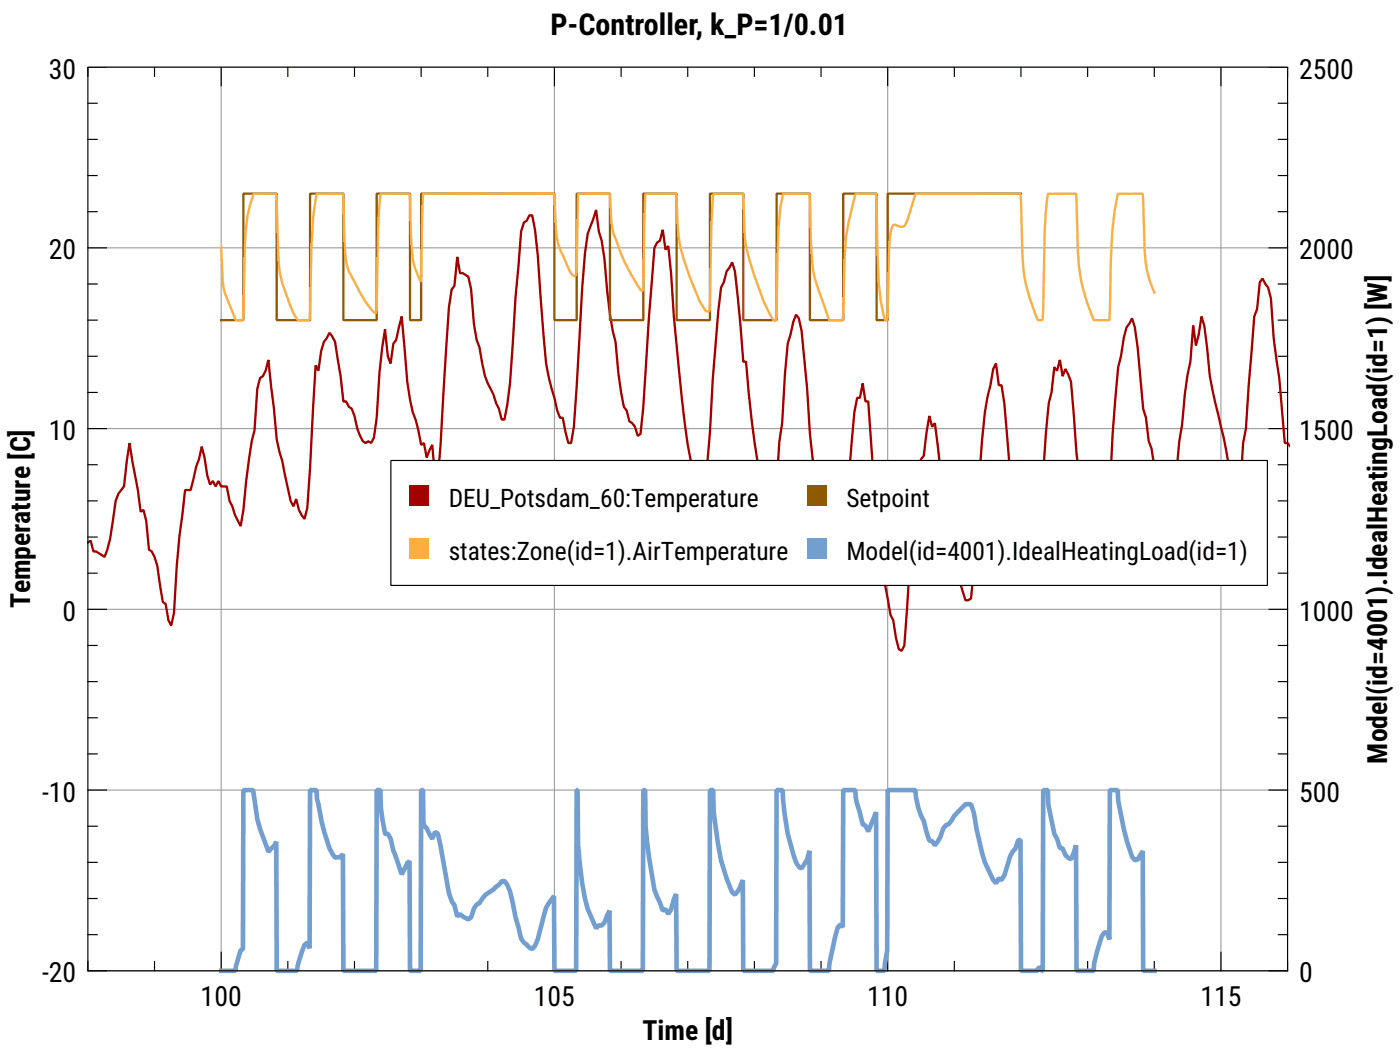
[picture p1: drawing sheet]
<svg xmlns="http://www.w3.org/2000/svg" width="160mm" height="120mm" viewBox="0 0 160 120" stroke-linecap="round" stroke-linejoin="round" font-family="sans-serif">
<path d="M10.1 7.7h137.2M25.3 7.7v103.3M63.4 7.7v103.3M101.6 7.7v103.3M139.7 7.7v103.3M10.1 28.3h137.2M10.1 49h137.2M10.1 69.7h137.2M10.1 90.3h137.2M10.1 111h137.2" fill="none" stroke="#a0a0a4" stroke-width=".13"/>
<g fill="none" stroke="#000" stroke-width=".13">
<path d="M10.1 15.9h1M10.1 11.8h1M12.2 7.7h-2.1v1M17.7 7.7v1M25.3 7.7v2.1M32.9 7.7v1M40.6 7.7v1M48.2 7.7v1M55.8 7.7v1M63.4 7.7v2.1M71.1 7.7v1M78.7 7.7v1"/>
<path d="M86.3 7.7v1M93.9 7.7v1M101.6 7.7v2.1M109.2 7.7v1M116.8 7.7v1M124.4 7.7v1M132.1 7.7v1M139.7 7.7v2.1M145.2 7.7h2.1v1M146.2 15.9h1.1M146.2 11.8h1.1M10.1 36.6h1"/>
<path d="M10.1 32.5h1M10.1 24.2h1M10.1 20.1h1M10.1 28.3h2.1M145.2 28.3h2.1M146.2 36.6h1.1M146.2 32.5h1.1M146.2 24.2h1.1M146.2 20.1h1.1M10.1 57.3h1M10.1 53.1h1M10.1 44.9h1"/>
<path d="M10.1 40.7h1M10.1 49h2.1M145.2 49h2.1M146.2 57.3h1.1M146.2 53.1h1.1M146.2 44.9h1.1M146.2 40.7h1.1M10.1 77.9h1M10.1 73.8h1M10.1 65.5h1M10.1 61.4h1M10.1 69.7h2.1"/>
<path d="M145.2 69.7h2.1M146.2 77.9h1.1M146.2 73.8h1.1M146.2 65.5h1.1M146.2 61.4h1.1M10.1 98.6h1M10.1 94.5h1M10.1 86.2h1M10.1 82.1h1M10.1 90.3h2.1M145.2 90.3h2.1M146.2 98.6h1.1"/>
<path d="M146.2 94.5h1.1M146.2 86.2h1.1M146.2 82.1h1.1M10.1 109.9v1.1h2.1M10.1 106.9h1M10.1 102.7h1M17.7 109.9v1.1M25.3 108.9v2.1M32.9 109.9v1.1M40.6 109.9v1.1M48.2 109.9v1.1M55.8 109.9v1.1"/>
<path d="M63.4 108.9v2.1M71.1 109.9v1.1M78.7 109.9v1.1M86.3 109.9v1.1M93.9 109.9v1.1M101.6 108.9v2.1M109.2 109.9v1.1M116.8 109.9v1.1M124.4 109.9v1.1M132.1 109.9v1.1M139.7 108.9v2.1M146.2 106.9h1.1"/>
<path d="M146.2 102.7h1.1M147.3 109.9v1.1h-2.1"/>
</g>
<path d="M147.6 51.1l-.3-.4h-.3l-.7-7.5-.6-4.5-.3-4.6-.3-1.2-.7-1-.3 .4-.3 3.1-.3 .8-1 12.8-.3 1.7-.3 4.9-.3 3.1-.7-2.3a58.2 58.2 0 0 0-1.9-10.3l-.6-3.1-.6-5.8-.3-1-.4 2.1-.3 1.2-.3-2.3-.3 4.2-.3 1.4-.4 2.3-.9 8.9-.3 2.2-.3 .7-.4-1.9h-.3l-.3 1h-.3l-.3-.6-.7-4.1-.3-.8-.3-2.7-.3-1.1-.7-7-.3-2.3-.3-1-.6 1-1 4.6-.6 7.6-.7 11.6-.3 2.3-.3 .8-.6-1.2-.7-2.5h-.3l-1.2-8.7-.7-8.3-.6-1.4-.3 .8-.4-1.8-.3 1.2-.3-.4-.3 2.9-.3 1.2-.3 3.3-.7 10.8-.3 3.7-.3 .6-.6-1.4-.7-1.9-.3-1.2h-.3l-.3-3.1-.4-1.1-.3-2-.6-7.7-.3-2.1h-.3l-.4-2.4-.3 .6-.9 4.9-.3 3.1-.7 8.7-.3 6.4-.3 3.1-.3 .2h-.4l-1.2-4.5-.7-3.7-.3-.9-.3-1.8-.3-3.9-.6-5.4-.4 .4-.3-1.2-.6 4.5-.3 .4-.4 1.3a195.5 195.5 0 0 0-1.2 15.7l-.3 4.3-.4 .6-.3-.2-.3-1.2-.3-2.1-.3-.6a121.8 121.8 0 0 1-1.9-15.3l-.7-9.1h-.3l-.3-2.1-.3 1.7h-.3l-.4 1.6-1.5 18.2-.4 1.3-.3-1.3-1.6-8.9-.3-1-.3-1.8-.3-1.1-.3-2.9-.4-5.1-.6-6.7-.3-1.4-.3-.4-.4 .8-.6 2.5-.3 3.5-.3 5.6-.3 2.1-.4 4.9-.6 1.5h-.3l-.3-.7-.3-.2-.7-3.5a130.4 130.4 0 0 1-1.3-11.1h-.3l-.3-4.2-.6-6.2-.3-1-.7 1-.3 1.3-.3 .6-.3 2.7-.7 7.8-.3 6-.3 3.7-.3 2.3-.3 .2-.4 .4-.3-1.6-.3-.8a37 37 0 0 1-1.3-7.7l-.9-9.7-.3-5-.3-3.1-.4 .4-.3-2.2-.3 1.2-.3 .2-.3 .6-.7 8.1-.6 10.1-.3 3.1-.3 .2-.4-1-.3-.4-.3-.2-.3-1.3-.3-.4-.3-1.6-.4-2.3-.3-3.5-.3-1.3-.3-1.8-.7-6.4-.3-2.1-.3-1-.3-2.5-1 2.7-.3 2.3-.3 3.9-.9 15.9-.4 1.9h-.3l-.6-2.9h-.3l-.4-.9-.3-1.4a25.2 25.2 0 0 1-1.2-7.4l-.7-8.9-.3-2.9-.3-1.7h-.3l-.3 .6-.4 .2-.3 1.1a409.9 409.9 0 0 0-1.3 17.3l-.3 2.5-.3 1.7h-.3l-.3-1.3-.3-.6-.4-1-.9-2.1-.7-3.3-.3-.8-.3-1.9-.3-3.9-.3-1.5-.7-.4h-.3l-.3-1.8-.3 3.3-.3 .4-.3 2.1-1 15.7-.3 3.9-.3-.2-.4-3.7-.6 1.4-.3-1.6-.3 .2-.7-2.9-.3-.9-.6-3.5-.6-7.4-.7 2.7-.3 .4-.3 2.3-.3-.9-.4-3.1-.6 5-.3 5.2-.3 2.2-.3 .7-.4-.2-.3 .2-.3-.2-.6-1.5-.3-1.4-.4-.9-.3-.2-.3-.6h-.3l-.3-2.9-.7-3.9-.6-1-.6 1-.4 1-.3 2.3-.3-.6-.9 16.3-.4 1.2-.6-1-.3-1.2-.3 .8-.4-.6-.9-4.6-.3-1-.3-1.5-1-9-.3 1.2-.3 .6-.3 .2-.4 1.3-.3 4.7-.3 1.3-.3 2-.7 5.8-.3 1.9-.6-1.3-.3-1-.3-.6-.4-1.7h-.6l-.3-.6-.3 .6-.3-.6-.4 .4-.3-1-.3-2.1-.3-1.2-1.3 4.9h-.6l-.7 5.2-.3 3.5-.3 5.4-.3 1.4-.3-.6-.4-1.8-.3-.3-.6-4.1-.3-1-.3-.6-.4-.2-.3-3.4-.3-1.2-.3 .2-.3-2.5-1-5.3-.6 4.9-.7 .8-.3 .9-.6 4.3-.3 1.3-.3 .8-1-.6h-.3l-.3-1.3-.4 .3" fill="none" stroke="#a40000" stroke-width=".26"/>
<path d="M116.8 22.1h-15.2v14.5h-1.3v-14.5h-3.8v14.5h-3.8v-14.5h-3.9v14.5h-3.8v-14.5h-3.8v14.5h-3.8v-14.5h-3.8v14.5h-3.8v-14.5h-3.8v14.5h-2.6v-14.5h-15.2v14.5h-1.3v-14.5h-3.8v14.5h-3.8v-14.5h-3.8v14.5h-3.8v-14.5h-3.9v14.5h-2.5" fill="none" stroke="#8f5902" stroke-width=".26"/>
<path d="M25.3 28.3l.2 3.7 .2 1.5 1.2 3 .1 .1h.8l.2-8.4a17.2 17.2 0 0 1 1-6h2.6l.2 6.8a15.7 15.7 0 0 0 2.2 7.6h1.4a138.6 138.6 0 0 1 .5-12.3l.3-2.1h3l.2 5a10.5 10.5 0 0 0 .5 3.8l.7 1.3a13.6 13.6 0 0 0 2.2 3.5h.2l.3-9.6 .2-4h3.4v.6a35.5 35.5 0 0 0 .4 7.3l.8 2.2 .2-7.3 .1-2.8 15-.1a29 29 0 0 0 .5 5.8l1.2 3 .3 .5 .3 .2 .2-.1 .1-.8 .1-8.5 3.6-.1a18.9 18.9 0 0 0 .5 4.7 24 24 0 0 0 3.1 6.4l.2 .1 .1-.9 .1-6.9 .2-3.3 3.5-.1a43.2 43.2 0 0 0 .4 6.1 35.1 35.1 0 0 0 2.3 6.3l.6 1 .2 .1h.3l.2-9.7 .2-3.7 3.4-.1 .3 5.8a38.5 38.5 0 0 0 2.7 7.9l.5 .8h.3a171.9 171.9 0 0 1 .5-12.9l.3-1.5h3l.1 .7a49.8 49.8 0 0 0 .4 8.3l.5 1.9 1.2 3.5h1.6l.2-7.3a26.8 26.8 0 0 1 1.3-7.1h2.3a132.1 132.1 0 0 0 .6 12.2l.4 2.2h.3l.3-9.5 .3-1.2 .2-.2a1.14 1.14 0 0 0 1.2 .1l.3-.7 1-2.9h11.9l.3 6.9a18.3 18.3 0 0 0 1.8 7.5l.5-.1 .2-9.7 .1-2.2 .2-1.7 .1-.7h3.2l.2 6.7a20.2 20.2 0 0 0 1.8 7.7h1.8a128.7 128.7 0 0 1 .6-12.4l.4-2h2.8l.2 6.3a13 13 0 0 0 1.2 5" fill="none" stroke="#fcaf3e" stroke-width=".26"/>
<path d="M25.3 111h1.6l.1-.5 .5-1.7v-.1l.3-.2v-18.2h1.2a20.9 20.9 0 0 0 1.7 7.1l.6-.6 .3-.6 .1 14.8h2.3a9.7 9.7 0 0 1 .8-3l.4-.2 .2 .6 .1-18.1h.7l.1 1a32.8 32.8 0 0 0 1.4 5.7l.6 1.1 .7-.1 .2-.4 .1 13.4h3.7l.1-20.7h.4a17.6 17.6 0 0 0 .6 5h.3l.3 .6 .3 1.4 1 2.7 .6-1.3 .3-.2v12.5h1.2l.1-20.7h.2l.1 4 .1 .2 .2 .2 .6 1.2 .4-.8 .3 .2 1.3 6.8 .3 1 .3 .4 .3 1.3 .3-.3 1 .6 .3-.2 .3-1 .3-.5 .3-.1 .7-1 .9-.6 1-.9 .3-.1 .3 .5 .3 .7 .7 3 .6 2.4 .3 .5 .7 .6 .3 .1 .3-.3 .3-.8 .8-3.1a3.7 3.7 0 0 1 1.1-1.8v8.5h2.5l.1-20.7h.1v6.3a35.2 35.2 0 0 0 1.1 7.3l1 2.2 .3-.3h.3l.3-.3 .6-1.4 .1 6.9h3.7l.1-20.7h.2a49.6 49.6 0 0 0 1.1 11.4l.9 2.4 .3-.2 .4 .6 .3-.5 .6-1.8v8.8h3.8v-20.7h.4a32.2 32.2 0 0 0 1.5 10.1l.7 1.6 .3 .3 .5-.7 .4-1v10.4h3.5v-.4l.3-.4v-19.9h.7a24 24 0 0 0 1.7 8.5l.2 .4 .3 .1 .6-1 .3-1 .1 13.7h2.1a23.6 23.6 0 0 1 1-4.9l.4-.4 .2 .3 .1-15.7h1.3l.2 1.4 .7 2.6 .3 .1 .3 .7 .9-2.2 .1 18.1h.9l.3-2.3 .1-18.4h3.1a10.6 10.6 0 0 0 1 3.6l.6 2.2 .3 .1 .4 .4 .6-.9 .3-1 .3-.3 .4-.2a7.4 7.4 0 0 1 1.8-2.2h.7l.3 .9a21.3 21.3 0 0 0 2.2 7.7l.3 .4 .4-.6 .3 .2a3.5 3.5 0 0 0 .7-1.9l.2-.7 .3-.6 .4-.4 .3-.9 .2-.1 .1 15h1.9l.1-.3h.1h.1l.2 .3h.1v-20.7h.6a17 17 0 0 0 .7 5l.3 .6 .3 1.1h.4l.3 .8 .6 .5 .6-1.6 .1 14.3h1.9a10.1 10.1 0 0 1 1.2-4.4h.3l.3 .8 .1-17.1h.9v1.2l.7 3.3 .3 1.4 .6 1.8 .3 .3h.3l.6-1 .1 13.7h1.3" fill="none" stroke="#729fcf" stroke-width=".53"/>
<path d="M44.7 52.7h100.3v14.2h-100.3z" fill="#fff" stroke="#000" stroke-width=".13"/>
<path d="M46.8 55.4h2.3v2.4h-2.3z" fill-rule="evenodd" fill="#a40000"/>
<path d="M92.3 55.4h2.3v2.4h-2.3z" fill-rule="evenodd" fill="#8f5902"/>
<path d="M46.8 61.5h2.3v2.4h-2.3z" fill-rule="evenodd" fill="#fcaf3e"/>
<path d="M92.3 61.5h2.3v2.4h-2.3z" fill-rule="evenodd" fill="#729fcf"/>
<path d="M10.1 7.7h137.2v103.3h-137.2z" fill="none" stroke="#000" stroke-width=".13"/>
<text font-size="3.4" x="63" y="4">P-Controller, k_P=1/0.01</text>
<g font-size="3.2">
<text x="5.6" y="9">30</text>
<text x="148.6" y="9">2500</text>
<text x="5.6" y="29.7">20</text>
<text x="148.6" y="29.7">2000</text>
<text x="5.6" y="50.3">10</text>
<text x="148.6" y="50.3">1500</text>
<text x="3.4" y="69.6" transform="rotate(-90 3.4 69.6)">Temperature [C]</text>
<text x="7.2" y="71">0</text>
<text x="148.6" y="71">1000</text>
<text x="158.7" y="87.3" transform="rotate(-90 158.7 87.3)">Model(id=4001).IdealHeatingLoad(id=1) [W]</text>
<text x="4.8" y="91.7">-10</text>
<text x="148.6" y="91.7">500</text>
<text x="4.8" y="112.3">-20</text>
<text x="148.6" y="112.3">0</text>
<text x="23" y="115">100</text>
<text x="61.1" y="115">105</text>
<text x="73.5" y="118.9">Time [d]</text>
<text x="99.2" y="115">110</text>
<text x="137.3" y="115">115</text>
</g>
<g font-size="2.9">
<text x="51.3" y="57.9">DEU_Potsd</text>
<text x="63.9" y="57.9">am_60:Temperature</text>
<text x="96.8" y="57.9">Setp</text>
<text x="102" y="57.9">oint</text>
<text x="51.3" y="64">states:Zon</text>
<text x="63.5" y="64">e(id=1).AirTemperature</text>
<text x="96.8" y="64">Mod</text>
<text x="101.9" y="64">el(id=4001).IdealHeatingLoad(id=</text>
<text x="140.4" y="64">1)</text>
</g>
</svg>
